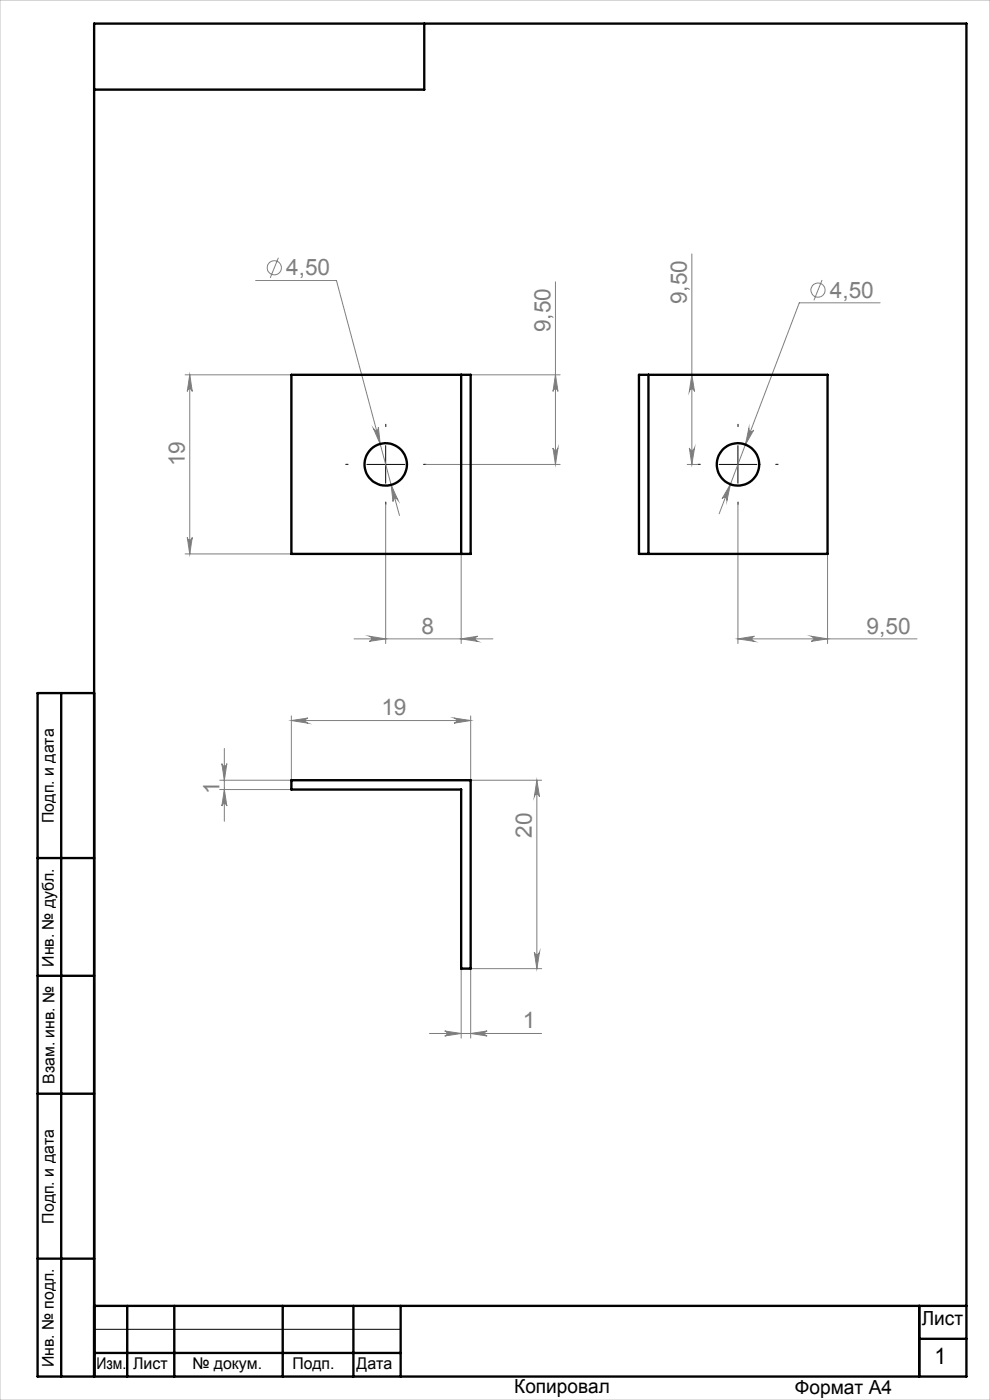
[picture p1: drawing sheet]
<svg xmlns="http://www.w3.org/2000/svg" width="210mm" height="297mm" viewBox="0 0 210 297" stroke-linecap="round" stroke-linejoin="round" font-family="sans-serif">
<g fill="none" stroke="#808080" stroke-width=".21">
<path d="M54.2 59.5h17.2l13.3 49.9M59.1 54.7l-1.8 4.2M117.8 59.8v38.7M146.8 53.9v44.6M174.4 59.4l-1.8 4.3M39.3 79.5h22.5M40.3 79.5l.5 3.5a.53 .53 0 0 0-.5-.5 .53 .53 0 0 0-.6 .5zM40.3 79.5v38M99.8 79.5h19M117.8 79.5l.6 3.5a.53 .53 0 0 0-.6-.5 .53 .53 0 0 0-.5 .5zM146.8 79.5l.5 3.5a.55 .55 0 0 0-.5-.5 .55 .55 0 0 0-.6 .5zM186.7 64.2h-17.2l-17 44.8"/>
<path d="M79.2 90.9a.53 .53 0 0 0 .7 .4 .53 .53 0 0 0 .4-.6l.3 3.5zM90.3 98.5h28.5M117.3 95a.53 .53 0 0 0 .5 .5 .53 .53 0 0 0 .6-.5l-.6 3.5zM145.8 98.5h2.2M146.2 95a.55 .55 0 0 0 .6 .5 .55 .55 0 0 0 .5-.5l-.5 3.5zM158.9 90.8a.55 .55 0 0 0 .3 .7 .55 .55 0 0 0 .7-.3l-1.8 3.1zM39.3 117.5h22.5M39.7 114a.53 .53 0 0 0 .6 .6 .53 .53 0 0 0 .5-.6l-.5 3.5zM81.8 107v29.5M83 102.9l1.4 3.2a.55 .55 0 0 0-.6-.4 .55 .55 0 0 0-.4 .7zM97.8 117.5v19M154.9 102.7l-.7 3.5a.55 .55 0 0 0-.3-.7 .55 .55 0 0 0-.7 .3z"/>
<path d="M156.5 107v29.5M175.5 117.5v19M75.1 135.5h29.5M78.3 135l3.5 .5-3.5 .6a.55 .55 0 0 0 .5-.6 .55 .55 0 0 0-.5-.5zM97.8 135.5l3.5-.5a.55 .55 0 0 0-.5 .5 .55 .55 0 0 0 .5 .6zM156.5 135.5l3.5-.5a.55 .55 0 0 0-.5 .5 .55 .55 0 0 0 .5 .6zM156.5 135.5h38M172 135l3.5 .5-3.5 .6a.55 .55 0 0 0 .6-.6 .55 .55 0 0 0-.6-.5zM47.6 158.8v15.4M61.8 152.9l3.5-.6a.55 .55 0 0 0-.5 .6 .55 .55 0 0 0 .5 .5zM61.8 151.9v13.6h-15.2M61.8 152.9h38"/>
<path d="M96.3 152.3l3.5 .6-3.5 .5a.55 .55 0 0 0 .5-.5 .55 .55 0 0 0-.5-.6zM99.8 151.9v13.6h15.1M46.6 167.5h15.2M47.1 162a.53 .53 0 0 0 .5 .5 .53 .53 0 0 0 .5-.5l-.5 3.5zM47.6 167.5l.5 3.5a.53 .53 0 0 0-.5-.5 .53 .53 0 0 0-.5 .5zM113.9 165.5l.5 3.5a.55 .55 0 0 0-.5-.5 .55 .55 0 0 0-.6 .5zM113.9 165.5v40M91.1 219.2h23.8M94.3 218.7l3.5 .5-3.5 .6a.53 .53 0 0 0 .5-.6 .53 .53 0 0 0-.5-.5zM97.8 205.5v14.7M99.8 205.5v14.7M99.8 205.5h15.1"/>
<path d="M99.8 219.2l3.5-.5a.53 .53 0 0 0-.5 .5 .53 .53 0 0 0 .5 .6zM113.3 202a.55 .55 0 0 0 .6 .5 .55 .55 0 0 0 .5-.5l-.5 3.5z"/>
<circle cx="58.2" cy="56.8" r="1.5"/>
<circle cx="173.5" cy="61.6" r="1.51"/>
</g>
<path d="M73.8 98.5h-.5M81.8 90.5v-.5M89.8 98.5h.5M148.6 98.5h-.5M156.6 90.5v-.5M164.6 98.5h.5M81.8 106.5v.5M156.6 106.5v.5" fill="none" stroke="#000" stroke-width=".21" stroke-dasharray="15.2 1.3 1.3 1.3"/>
<path d="M77.8 98.5h8M81.8 94.5v8M152.5 98.5h8M156.5 94.5v8M20 282h65" fill="none" stroke="#000" stroke-width=".21"/>
<g fill="none" stroke="#000" stroke-width=".5">
<path d="M90 5v14h-70M13 147v145M20 147h-12v145h197v-287h-185v287M8 182h12M8 207h12M8 232h12M8 267h12M20 277h185M27 277v15M37 277v15M60 277v15M75 277v15"/>
<path d="M85 277v15M195 277v15M20 287h65M195 284h10"/>
</g>
<path d="M0 0h210v297h-210z" fill="none" stroke="#c0c0c0" stroke-width=".21"/>
<g fill="#808080">
<path d="M83 102.9l.4 3.5a.55 .55 0 0 1 .4-.6 .55 .55 0 0 1 .6 .3zM79.2 90.9l1.4 3.3-.3-3.5a.53 .53 0 0 1-.4 .6 .53 .53 0 0 1-.7-.4zM78.3 135l3.5 .5-3.5 .6a.55 .55 0 0 0 .5-.6 .55 .55 0 0 0-.5-.5zM97.8 135.5l3.5-.5a.55 .55 0 0 0-.5 .5 .55 .55 0 0 0 .5 .6zM156.5 135.5l3.5-.5a.55 .55 0 0 0-.5 .5 .55 .55 0 0 0 .5 .6zM172 135l3.5 .5-3.5 .6a.55 .55 0 0 0 .6-.6 .55 .55 0 0 0-.6-.5zM154.9 102.7l-1.7 3.1a.55 .55 0 0 1 .7-.3 .55 .55 0 0 1 .3 .7zM158.9 90.8l-.8 3.5 1.8-3.1a.55 .55 0 0 1-.7 .3 .55 .55 0 0 1-.3-.7zM94.3 218.7l3.5 .5-3.5 .6a.53 .53 0 0 0 .5-.6 .53 .53 0 0 0-.5-.5zM99.8 219.2l3.5-.5a.53 .53 0 0 0-.5 .5 .53 .53 0 0 0 .5 .6z"/>
<path d="M96.3 152.3l3.5 .6-3.5 .5a.55 .55 0 0 0 .5-.5 .55 .55 0 0 0-.5-.6zM61.8 152.9l3.5-.6a.55 .55 0 0 0-.5 .6 .55 .55 0 0 0 .5 .5z"/>
<path d="M39.7 114a.53 .53 0 0 0 .6 .6 .53 .53 0 0 0 .5-.6l-.5 3.5zM40.3 79.5l.5 3.5a.53 .53 0 0 0-.5-.5 .53 .53 0 0 0-.6 .5zM117.3 95a.53 .53 0 0 0 .5 .5 .53 .53 0 0 0 .6-.5l-.6 3.5zM117.8 79.5l.6 3.5a.53 .53 0 0 0-.6-.5 .53 .53 0 0 0-.5 .5zM146.2 95a.55 .55 0 0 0 .6 .5 .55 .55 0 0 0 .5-.5l-.5 3.5zM146.8 79.5l.5 3.5a.55 .55 0 0 0-.5-.5 .55 .55 0 0 0-.6 .5zM113.3 202a.55 .55 0 0 0 .6 .5 .55 .55 0 0 0 .5-.5l-.5 3.5zM113.9 165.5l.5 3.5a.55 .55 0 0 0-.5-.5 .55 .55 0 0 0-.6 .5zM47.6 167.5l.5 3.5a.53 .53 0 0 0-.5-.5 .53 .53 0 0 0-.5 .5zM47.1 162a.53 .53 0 0 0 .5 .5 .53 .53 0 0 0 .5-.5l-.5 3.5z"/>
</g>
<g fill="none" stroke="#000" stroke-width=".5">
<path d="M61.8 79.5h38v38h-38zM97.8 79.5v38M135.5 79.5h40v38h-40zM137.5 79.5v38M61.8 165.5h38v40h-2v-38h-36z"/>
<circle cx="81.8" cy="98.5" r="4.5"/>
<circle cx="156.5" cy="98.5" r="4.5"/>
</g>
<g font-size="4.8" fill="#808080">
<text x="60.7" y="58.4">4,50</text>
<text x="145.7" y="64.5" transform="rotate(-90 145.7 64.5)">9,50</text>
<text x="176" y="63.1">4,50</text>
<text x="116.8" y="70.5" transform="rotate(-90 116.8 70.5)">9,50</text>
<text x="39.2" y="98.9" transform="rotate(-90 39.2 98.9)">19</text>
<text x="89.4" y="134.4">8</text>
<text x="183.8" y="134.4">9,50</text>
<text x="80.9" y="151.8">19</text>
<text x="46.5" y="168.5" transform="rotate(-90 46.5 168.5)">1</text>
<text x="112.8" y="177.8" transform="rotate(-90 112.8 177.8)">20</text>
<text x="110.9" y="218.2">1</text>
</g>
<text font-size="4.8" x="198.2" y="289.5">1</text>
<g font-size="4.1">
<text x="195.5" y="281.2">Лист</text>
<text x="109.1" y="295.6">Копировал</text>
<text x="168.6" y="295.7">Формат А4</text>
</g>
<g font-size="3.4">
<text x="11.4" y="174.6" transform="rotate(-90 11.4 174.6)">Подп. и дата</text>
<text x="11.4" y="205.1" transform="rotate(-90 11.4 205.1)">Инв. № дубл.</text>
<text x="11.6" y="229.9" transform="rotate(-90 11.6 229.9)">Взам. инв. №</text>
<text x="11.4" y="259.6" transform="rotate(-90 11.4 259.6)">Подп. и дата</text>
<text x="11.4" y="290" transform="rotate(-90 11.4 290)">Инв. № подл.</text>
<text x="20.4" y="290.4">Изм.</text>
<text x="28.2" y="290.4">Лист</text>
<text x="40.8" y="290.4">№ докум.</text>
<text x="62" y="290.4">Подп.</text>
<text x="75.6" y="290.4">Дата</text>
</g>
</svg>
